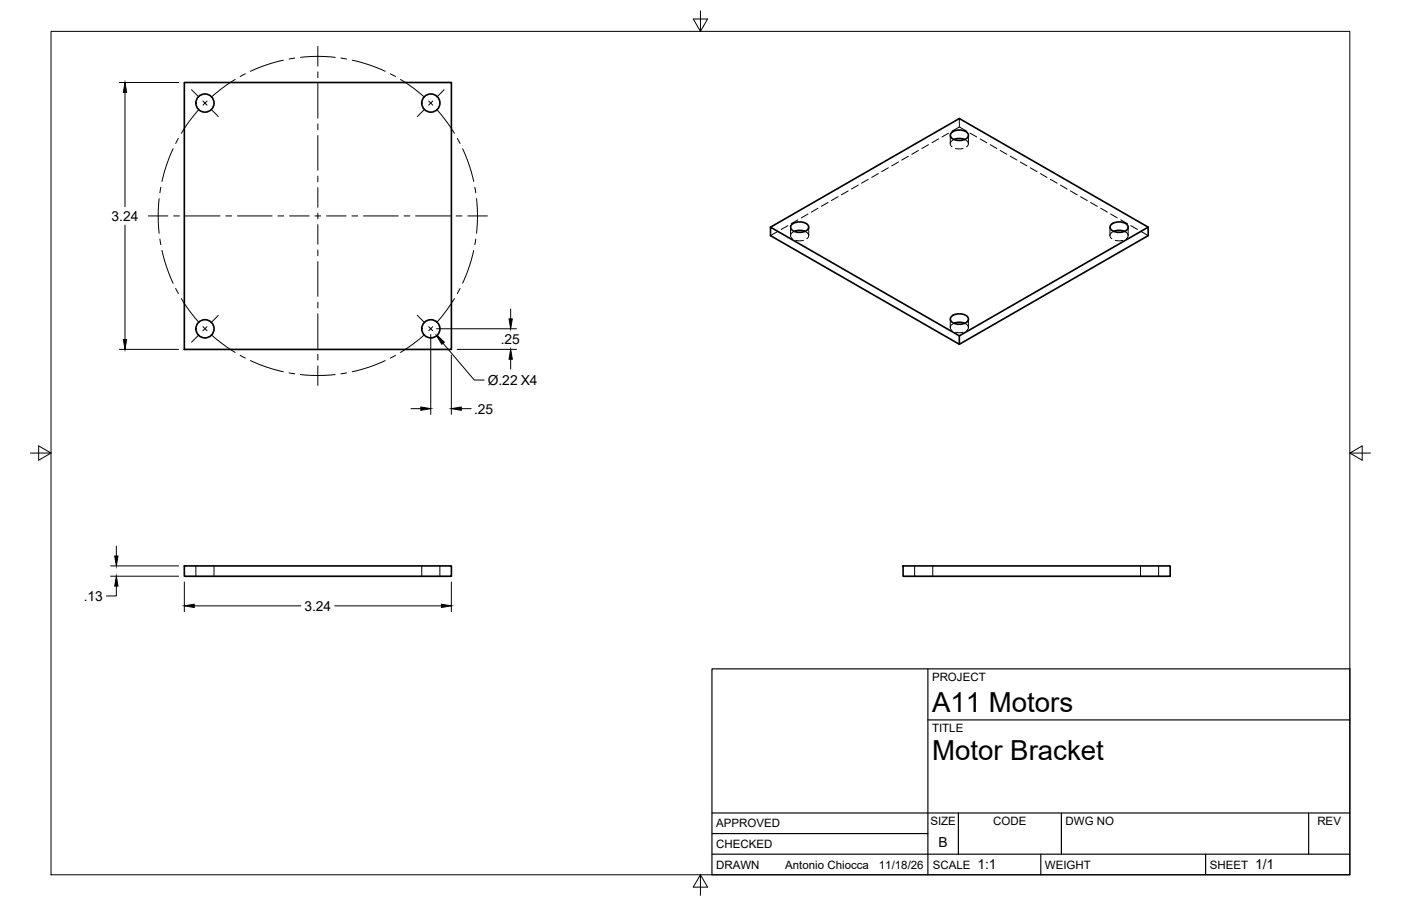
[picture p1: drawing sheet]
<svg xmlns="http://www.w3.org/2000/svg" width="432mm" height="279mm" viewBox="0 0 432 279" stroke-linecap="round" stroke-linejoin="round" font-family="sans-serif">
<!-- layer: Visible -->
<g fill="none" stroke="#000" stroke-width=".51">
<path d="M56.8 25.4h82.3v82.4h-82.3zM293.2 40.9a3.8 3.8 0 0 1 5.2 .4 1.69 1.69 0 0 1-1.8 1.9 2.98 2.98 0 0 1-3.7-1.5zM294 43l1.7-.3 1.7 .3M237.5 70.1l58.2-33.5 58.2 33.5v2.6l-58.2 33.5M244 69.3a3.8 3.8 0 0 1 5.2 .3 1.69 1.69 0 0 1-1.8 2 2.98 2.98 0 0 1-3.8-1.5zM244.8 71.4l1.7-.4 1.6 .4M342.5 69.3a3.8 3.8 0 0 1 5.1 .3 1.69 1.69 0 0 1-1.8 2 2.98 2.98 0 0 1-3.7-1.5zM343.3 71.4l1.6-.4 1.7 .4M353.9 70.1l-58.2 33.5v2.6l-58.2-33.5v-2.6l58.2 33.5M293.2 97.6a3.8 3.8 0 0 1 5.2 .4 1.69 1.69 0 0 1-1.8 1.9 2.98 2.98 0 0 1-3.7-1.5zM294 99.7l1.7-.3 1.7 .3M56.8 174.5h82.3v3.2h-82.3z"/>
<path d="M278.3 174.5h82.4v3.2h-82.4z"/>
<circle cx="63.2" cy="31.8" r="2.8"/>
<circle cx="132.8" cy="31.8" r="2.8"/>
<circle cx="63.2" cy="101.4" r="2.8"/>
<circle cx="132.8" cy="101.4" r="2.8"/>
</g>
<!-- layer: Hidden -->
<g fill="none" stroke="#000" stroke-width=".31">
<path d="M295.7 36.6v2.6l2.2 1.2M295.7 39.2l-2.3 1.2M261.4 58.9l-2 1.2M264.5 57.1l-2.1 1.2M267.6 55.3l-2.1 1.2M270.7 53.5l-2.1 1.2M273.8 51.8l-2.1 1.1M276.9 50l-2.1 1.2M280 48.2l-2.1 1.2M283.1 46.4l-2.1 1.2M286.2 44.6l-2.1 1.2M289.3 42.8l-2.1 1.2"/>
<path d="M292.4 41.1l-2.1 1.1M292.9 41.7v2.6M294 43a1.23 1.23 0 0 0-1.1 .9 1.23 1.23 0 0 0 .5 1.4M294.5 45.8h2.3M297.3 43a1.23 1.23 0 0 1 1.1 1 1.23 1.23 0 0 1-.5 1.3M298.5 41.7v2.6M299 41.1l2.1 1.1M302.1 42.8l2 1.2M305.2 44.6l2 1.2M308.3 46.4l2 1.2M311.4 48.2l2 1.2M314.5 50l2 1.2"/>
<path d="M317.6 51.8l2 1.1M320.7 53.5l2 1.2M323.7 55.3l2.1 1.2M326.8 57.1l2.1 1.2M329.9 58.9l2.1 1.2M239.7 71.4l-2.2 1.3M242.8 69.6l-2 1.2M243.6 70.1v2.6M244.8 71.4a1.24 1.24 0 0 0-1.1 .9 1.24 1.24 0 0 0 .5 1.3M245.3 74.1h2.3M245.9 67.8l-2 1.2M248.1 71.4a1.22 1.22 0 0 1 1.1 .9 1.22 1.22 0 0 1-.5 1.3"/>
<path d="M249 66l-2 1.2M249.3 70.1v2.6M252.1 64.2l-2 1.2M255.2 62.4l-2 1.2M258.3 60.7l-2.1 1.1M333 60.7l2.1 1.1M336.1 62.4l2.1 1.2M339.2 64.2l2.1 1.2M342.1 70.1v2.6M342.3 66l2.1 1.2M343.2 71.4a1.25 1.25 0 0 0-1 .9 1.25 1.25 0 0 0 .4 1.3M343.7 74.1h2.4"/>
<path d="M345.4 67.8l2.1 1.2M346.6 71.4a1.22 1.22 0 0 1 1.1 .9 1.22 1.22 0 0 1-.5 1.3M347.7 70.1v2.6M348.5 69.6l2.1 1.2M351.6 71.4l2.3 1.3M292.9 98.4v2.6M294 99.7a1.25 1.25 0 0 0-1.1 .9 1.25 1.25 0 0 0 .5 1.4M297.3 99.7a1.24 1.24 0 0 1 1.1 .9 1.24 1.24 0 0 1-.5 1.4M298.5 98.4v2.6M294.5 102.5h2.3M60.4 174.5v3.2M66 174.5v3.2"/>
<path d="M130 174.5v3.2M135.6 174.5v3.2M281.9 174.5v3.2M287.5 174.5v3.2M351.5 174.5v3.2M357.1 174.5v3.2"/>
</g>
<!-- layer: Border -->
<path d="M15.7 9.7h400.3v260.1h-400.3zM215.9 3.3v6.4l-2.2-3.8h4.4l-2.2 3.8M9.4 139.7h6.3l-3.8-2.2v4.4l3.8-2.2M416 139.7l3.8 2.2v-4.4l-3.8 2.2h6.4M215.9 269.8l2.2 3.8h-4.4l2.2-3.8v6.3" fill="none" stroke="#000" stroke-width=".31"/>
<!-- layer: Titleblock -->
<path d="M219.4 206.3h196.6v63.5h-196.6zM286 206.3v63.5M286 222h130M219.4 257.1h66.6M219.4 250.7h196.6M295.4 250.7v12.7M327.1 250.7v12.7M403.3 250.7v12.7M219.4 263.4h196.6M320.8 263.4v6.4M371.6 263.4v6.4" fill="none" stroke="#000" stroke-width=".36"/>
<!-- layer: Smart Centers -->
<g fill="none" stroke="#000" stroke-width=".31">
<path d="M87.3 18.6l-5 1.4-5.1 2M90.8 17.9l-1.7 .3M92.6 17.7l5.4-.3 5.3 .3M98 14.3v6.1M105.1 17.9l1.7 .3M108.6 18.6l5.1 1.4 5 2M59 27.7l2.3 2.2M61.3 33.7l-2.5 3.1-2.9 4.3M62.5 31.2l1.3 1.2M63.8 31.2l-1.2 1.2M65.1 33.7l2.2 2.2M72.5 24.5l-4.3 2.9-3.1 2.6"/>
<path d="M75.6 22.8l-1.6 .8M98 22.2v1.7M98 25.7v10.7M98 38.2v1.8M120.3 22.8l1.6 .8M123.4 24.5l4.3 2.9 3.1 2.6M130.9 33.7l-2.3 2.2M132.1 31.2l1.3 1.2M133.4 31.2l-1.3 1.2M134.6 33.7l2.5 3.1 3 4.3M136.9 27.7l-2.2 2.2M49.6 57.7l-.3 1.8"/>
<path d="M53.4 45.8l-2.1 5.1-1.4 5.1M55 42.7l-.9 1.5M98 41.8v10.7M98 54.3v1.8M98 57.9v6M140.9 42.7l.9 1.5M142.6 45.8l2 5.1 1.4 5.1M146.3 57.7l.3 1.8M45.7 66.6h6M49 61.3l-.3 5.3 .3 5.3M49.3 73.7l.3 1.8M49.9 77.2l1.4 5.1 2 5.1"/>
<path d="M53.5 66.6h1.8M57.1 66.6h10.7M69.6 66.6h1.8M73.2 66.6h10.7M85.7 66.6h1.8M89.2 66.6h6.1M97.1 66.6h1.7M98 65.7v1.8M98 69.3v6M98 77.1v1.8M100.6 66.6h6.1M108.5 66.6h1.8"/>
<path d="M112 66.6h10.7M124.5 66.6h1.8M128.1 66.6h10.7M140.6 66.6h1.8M144.2 66.6h6M146 77.2l-1.4 5.1-2 5.1M146.6 73.7l-.3 1.8M146.9 61.3l.3 5.3-.3 5.3M54.1 89l.9 1.5M55.9 92.1l2.9 4.3 2.5 3M67.3 97.3l-2.2 2.2M98 80.7v10.7"/>
<path d="M98 93.2v1.8M98 96.8v10.7M128.6 97.3l2.3 2.2M140.1 92.1l-3 4.3-2.5 3M141.8 89l-.9 1.5M61.3 103.3l-2.3 2.2M62.6 100.7l1.2 1.3M63.8 100.8l-1.3 1.2M65.1 103.2l3.1 2.6 4.3 2.9M74 109.6l1.6 .8M77.2 111.2l5.1 2 5 1.4M89.1 115l1.7 .3"/>
<path d="M92.6 115.5l5.4 .3 5.3-.3M98 109.2v1.8M98 112.8v6.1M106.8 115l-1.7 .3M118.7 111.2l-5 2-5.1 1.4M121.9 109.6l-1.6 .8M130.8 103.2l-3.1 2.6-4.3 2.9M132.1 100.8l1.3 1.2M133.4 100.7l-1.3 1.3M134.7 103.3l2.2 2.2"/>
</g>
<!-- layer: FD_Dimensions -->
<g fill="none" stroke="#000" stroke-width=".31">
<path d="M36.7 25.4h18.3M38.5 28.5v35.3M38.5 69.4v35.3M157.4 95.3v3M36.7 107.7h18.3M132.8 103.2v24.6M134.5 101.4h24.7M136.5 105.9l9.7 11.3h3M139.1 109.5v18.3M140.9 107.7h18.3M157.4 110.8v3M126.7 126h3"/>
<path d="M142.2 126h3M34.1 174.5h20.9M34.1 177.7h20.9M35.9 168.4v3.1M56.8 179.5v9.1M139.1 179.5v9.1M35.9 180.7v3.1h-3.1M59.9 186.8h32.8M103.2 186.8h32.9"/>
</g>
<path d="M38.5 25.4l.5 3.1h-1zM156.9 98.3h1l-.5 3.1zM38 104.7h1l-.5 3zM134.6 103.5l2.3 2-.7 .7zM157.4 107.7l.5 3.1h-1zM129.7 125.5l3.1 .5-3.1 .5zM139.1 126l3.1-.5v1zM35.3 171.5h1.1l-.5 3zM35.9 177.7l.5 3h-1.1zM56.8 186.8l3.1-.5v1zM136.1 186.3l3 .5-3 .5z" fill="#000" stroke="#000" stroke-width=".31"/>
<g font-size="8.5">
<text x="287.3" y="219.5">A11 Motors</text>
<text x="287.3" y="234.5">Motor Bracket</text>
</g>
<g font-size="4.3">
<text x="34.4" y="68.1">3.24</text>
<text x="154.3" y="106.1">.25</text>
<text x="150.3" y="118.7">Ø.22 X4</text>
<text x="146.1" y="127.5">.25</text>
<text x="25.8" y="185.3">.13</text>
<text x="93.8" y="188.3">3.24</text>
<text x="289.3" y="261.2">B</text>
<text x="301.2" y="268.1">1:1</text>
<text x="386.8" y="268.1">1/1</text>
</g>
<g font-size="3.5">
<text x="287.3" y="210.1">PROJECT</text>
<text x="287.3" y="225.8">TITLE</text>
<text x="220.7" y="255.2">APPROVED</text>
<text x="286.7" y="254.5">SIZE</text>
<text x="306.1" y="254.5">CODE</text>
<text x="328.4" y="254.5">DWG NO</text>
<text x="406" y="254.5">REV</text>
<text x="220.7" y="261.5">CHECKED</text>
<text x="220.7" y="267.9">DRAWN</text>
<text x="242" y="267.9">Antonio Chiocca</text>
<text x="270.9" y="267.9">11/18/26</text>
<text x="287.5" y="267.9">SCALE</text>
<text x="322.1" y="267.9">WEIGHT</text>
<text x="372.9" y="267.9">SHEET</text>
</g>
</svg>
